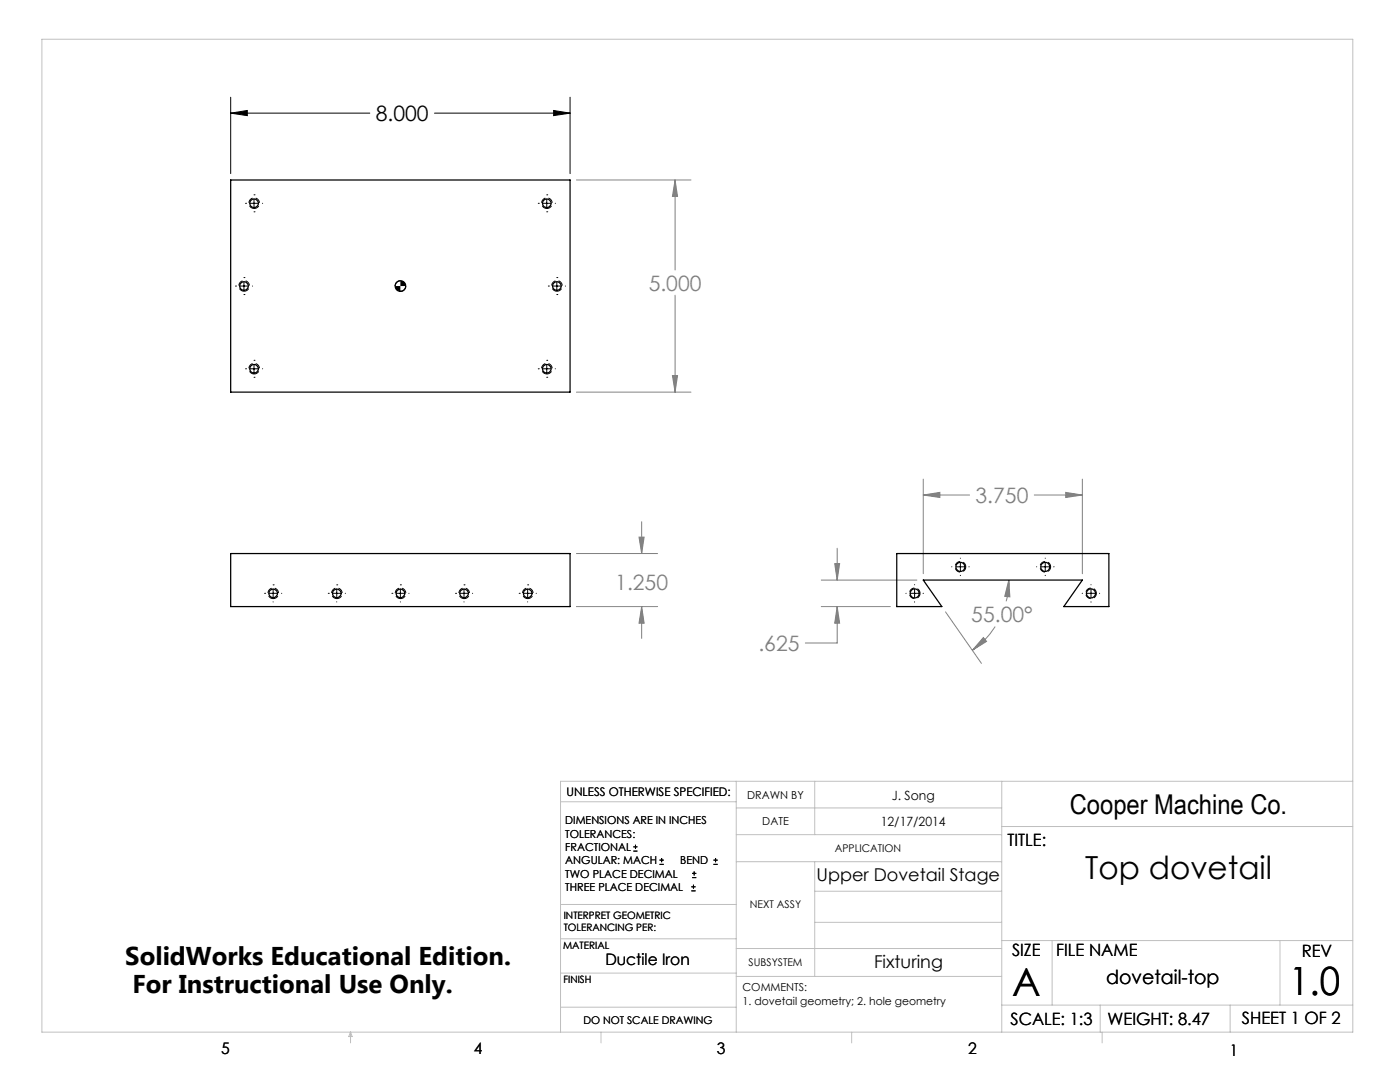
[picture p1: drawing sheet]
<svg xmlns="http://www.w3.org/2000/svg" width="279mm" height="216mm" viewBox="0 0 279 216" stroke-linecap="round" stroke-linejoin="round" font-family="sans-serif">
<g fill="none" stroke="#000" stroke-width=".2">
<path d="M46 19.4v15.2M113.8 19.4v15.2M46 22.6l3.4-.6v1.1zM46 22.6h27.8M50.7 38.9h.1M50.7 39.7v1.7M86.7 22.6h27.1M109.1 38.9h.1M109.1 39.7v1.7M110.5 22l3.3 .6-3.3 .5zM47 57.1h.1M47.8 57.1h1.7"/>
<path d="M48.7 55.4h.1M48.7 58.8h.1M48.7 56.2v1.7M49 40.6h.1M49.8 40.6h1.7M50.4 57.1h.1M50.7 42.3h.1M52.4 40.6h.1M79.9 56a1.07 1.07 0 0 0-1.1 1.1M81 57.1a1.07 1.07 0 0 1-1.1 1M107.4 40.6h.1M108.3 40.6h1.7"/>
<path d="M109.1 42.3h.1M109.4 57.1h.1M110.3 57.1h1.7M110.8 40.6h.1M111.1 55.4h.1M111.1 58.8h.1M111.1 56.2v1.7M112.8 57.1h.1M49 73.6h.1M49.8 73.6h1.7M50.7 71.9h.1M50.7 75.3h.1"/>
<path d="M50.7 72.7v1.7M52.4 73.6h.1M107.4 73.6h.1M108.3 73.6h1.7M109.1 71.9h.1M109.1 75.3h.1M109.1 72.7v1.7M110.8 73.6h.1M52.8 118.4h.1M53.7 118.4h1.7M54.5 116.7h.1M54.5 117.5v1.7"/>
<path d="M56.2 118.4h.1M65.5 118.4h.1M66.4 118.4h1.7M67.2 116.7h.1M67.2 117.5v1.7M68.9 118.4h.1M78.2 118.4h.1M79.1 118.4h1.7M79.9 116.7h.1M79.9 117.5v1.7M81.6 118.4h.1M90.9 118.4h.1"/>
<path d="M91.8 118.4h1.7M92.6 116.7h.1M92.6 117.5v1.7M94.3 118.4h.1M103.6 118.4h.1M104.5 118.4h1.7M105.3 116.7h.1M105.3 117.5v1.7M107 118.4h.1M180.8 118.4h.1M181.7 118.4h1.7M182.5 116.7h.1"/>
<path d="M182.5 117.5v1.7M184.2 118.4h.1M189.9 113.1h.1M190.8 113.1h1.7M191.7 111.4h.1M191.7 112.3v1.6M191.7 114.8v.1M193.4 113.1h.1M206.9 113.1h.1M207.8 113.1h1.6M208.6 111.4h.1M208.6 112.3v1.6"/>
<path d="M208.6 114.8v.1M210.3 113.1h.1M216 118.4h.1M216.9 118.4h1.7M217.7 116.7h.1M217.7 117.5v1.7M219.4 118.4h.1M54.5 120.1h.1M67.2 120.1h.1M79.9 120.1h.1M92.6 120.1h.1M105.3 120.1h.1"/>
<path d="M182.5 120.1v.1M217.7 120.1v.1M126.4 169.8h.8M126.4 169h.8M126.8 168.6v.8M131.6 172.5h.9M131.6 171.6h.9M132 171.2v.8M138 177.8h.8M138 177h.8M138.1 175.1h.9M138.1 174.3h.9"/>
<path d="M138.4 176.5v.8M138.5 173.9v.8M142.4 172.5h.8M142.4 171.6h.8M142.8 171.2v.8"/>
</g>
<g fill="none" stroke="#808080" stroke-width=".2">
<path d="M115 35.9h22.9M134.7 35.9l.5 3.3h-1zM134.7 35.9v18M134.7 58.9v19.3M115 78.2h22.9M134.2 74.9h1l-.5 3.3zM184.3 98.8l3.3-.6v1.1zM184.3 95.6v18.9M184.3 98.8h9.2M206.4 98.8h9.6M212.7 98.2l3.3 .6-3.3 .5zM216 95.6v18.9"/>
<path d="M115 110.5h16.2M127.5 107.2h1.1l-.5 3.3zM128.1 104.1v6.4M163.9 115.7h19.1M166.6 112.5h1l-.5 3.2zM167.1 109.4v6.3M201.3 115.7l.2 3.4-1-.1zM201.3 115.7v1.7l-.5 2.6M115 121h16.2M128.1 121l.5 3.4h-1.1zM128.1 121v6.4M163.9 121h13.8"/>
<path d="M167.1 121l.5 3.4h-1zM167.1 121v7.3h-6.4M188.7 122.1l7.2 10.3M196.3 127.2l.6 .8-2.8 1.8zM198.6 125a17 17 0 0 1-4.5 4.8"/>
</g>
<g fill="none" stroke="#000" stroke-width=".2" stroke-dasharray="1.3 .6" stroke-dashoffset=".2" stroke-linecap="butt">
<path d="M48.7 58.1a1.06 1.06 0 0 1-.9-1.5 1.06 1.06 0 0 1 1.8-.2 1.06 1.06 0 0 1-.7 1.7h-.2M50.7 41.6a1.06 1.06 0 0 1-.9-1.5 1.06 1.06 0 0 1 1.8-.2 1.06 1.06 0 0 1-.7 1.7h-.2M109.1 41.6a1.06 1.06 0 0 1-.9-1.5 1.06 1.06 0 0 1 1.8-.2 1.06 1.06 0 0 1-.7 1.7h-.2M111.2 58.1a1.06 1.06 0 0 1-1-1.5 1.06 1.06 0 0 1 1.8-.2 1.06 1.06 0 0 1-.7 1.7h-.1M50.7 74.6a1.06 1.06 0 0 1-.9-1.5 1.06 1.06 0 0 1 1.8-.1 1.06 1.06 0 0 1-.7 1.6h-.2M109.1 74.6a1.06 1.06 0 0 1-.9-1.5 1.06 1.06 0 0 1 1.8-.1 1.06 1.06 0 0 1-.7 1.6h-.2M54.5 119.4a1.06 1.06 0 0 1-.9-1.5 1.06 1.06 0 0 1 1.8-.1 1.06 1.06 0 0 1-.7 1.6h-.2M67.2 119.4a1.06 1.06 0 0 1-.9-1.5 1.06 1.06 0 0 1 1.8-.1 1.06 1.06 0 0 1-.7 1.6h-.2M79.9 119.4a1.06 1.06 0 0 1-.9-1.5 1.06 1.06 0 0 1 1.8-.1 1.06 1.06 0 0 1-.7 1.6h-.2M92.6 119.4a1.06 1.06 0 0 1-.9-1.5 1.06 1.06 0 0 1 1.8-.1 1.06 1.06 0 0 1-.7 1.6h-.2M105.3 119.4a1.06 1.06 0 0 1-.9-1.5 1.06 1.06 0 0 1 1.8-.1 1.06 1.06 0 0 1-.7 1.6h-.2M183.6 118.4a1.06 1.06 0 0 1-1.5 .9 1.06 1.06 0 0 1-.2-1.8 1.06 1.06 0 0 1 1.7 .7v.2"/>
<path d="M192.7 113.1a1.06 1.06 0 0 1-1.5 .9 1.06 1.06 0 0 1-.1-1.8 1.06 1.06 0 0 1 1.6 .7v.2M209.7 113.1a1.06 1.06 0 0 1-1.6 .9 1.06 1.06 0 0 1-.1-1.8 1.06 1.06 0 0 1 1.7 .7v.2M218.8 118.4a1.06 1.06 0 0 1-1.5 .9 1.06 1.06 0 0 1-.2-1.8 1.06 1.06 0 0 1 1.7 .7v.2"/>
</g>
<g fill="none" stroke="#c0c0c0" stroke-width=".2">
<path d="M8.4 7.8h261.6v198.2h-261.6zM111.9 160h35M146.9 155.9v50.1M162.6 155.9v10.6M199.9 155.9v50.1M270 155.9h-158.1v50.1M146.9 166.5h53M146.9 161.2h53M146.9 171.9h53M162.6 171.9v22.9M162.6 177.8h37.3M199.9 164.9h70.1"/>
<path d="M111.9 194.2h35M111.9 187.3h35M111.9 180.5h35M146.9 189.3h53M146.9 194.8h53M162.6 184h37.3M199.9 187.7h70.1M210 187.7v12.9M255.4 187.7v12.9M70 206v2.1M70 206l.3 .8h-.7zM111.9 201h35"/>
<path d="M119.9 206v2.1M170 206v2.1M199.9 200.6h70.1M219.6 200.6v5.4M220 206v2.1M245.5 200.6v5.4"/>
</g>
<path d="M46 22.6l3.4-.6v1.1zM110.5 22l3.3 .6-3.3 .5z" fill="#000"/>
<path d="M127.5 107.2h1.1l-.5 3.3zM128.1 121l.5 3.4h-1.1zM196.3 127.2l.6 .8-2.8 1.8zM201.3 115.7l.2 3.4-1-.1zM184.3 98.8l3.3-.6v1.1zM212.7 98.2l3.3 .6-3.3 .5zM166.6 112.5h1l-.5 3.2zM167.1 121l.5 3.4h-1zM134.7 35.9l.5 3.3h-1zM134.2 74.9h1l-.5 3.3z" fill="#808080"/>
<path d="M78.8 57.1a1.15 1.15 0 0 0 1.1 1v-1zM79.9 56v1.1h1.1a1.02 1.02 0 0 0-1.1-1.1z" fill="#000"/>
<g fill="none" stroke="#000" stroke-width=".25">
<path d="M46 35.9h67.8v42.3h-67.8zM46 110.5h67.8v10.5h-67.8zM179 110.5h42.3v10.5h-9l3.7-5.3h-31.7l3.7 5.3h-9z"/>
<circle cx="48.7" cy="57.1" r=".85"/>
<circle cx="50.7" cy="40.6" r=".85"/>
<circle cx="79.9" cy="57.1" r="1.06"/>
<circle cx="109.1" cy="40.6" r=".85"/>
<circle cx="111.1" cy="57.1" r=".85"/>
<circle cx="50.7" cy="73.6" r=".85"/>
<circle cx="109.1" cy="73.6" r=".85"/>
<circle cx="54.5" cy="118.4" r=".85"/>
<circle cx="67.2" cy="118.4" r=".85"/>
<circle cx="79.9" cy="118.4" r=".85"/>
<circle cx="92.6" cy="118.4" r=".85"/>
<circle cx="105.3" cy="118.4" r=".85"/>
<circle cx="182.5" cy="118.4" r=".91"/>
<circle cx="191.7" cy="113.1" r=".91"/>
<circle cx="208.6" cy="113.1" r=".91"/>
<circle cx="217.7" cy="118.4" r=".89"/>
</g>
<g font-size="7.8">
<text x="202" y="198.7">A</text>
<text x="257.3" y="198.6">1.0</text>
</g>
<text font-size="6.3" x="216.6" y="175.5">Top dovetail</text>
<text font-size="5.4" x="213.5" y="162.4">Cooper Machine Co.</text>
<g font-size="5.1">
<text x="25" y="192.5">SolidWorks Educational Edition.</text>
<text x="26.4" y="198.1">For Instructional Use Only.</text>
</g>
<text font-size="4.2" x="75" y="24.2">8.000</text>
<g font-size="4.2" fill="#808080">
<text x="129.5" y="58">5.000</text>
<text x="194.7" y="100.4">3.750</text>
<text x="122.8" y="117.7">1.250</text>
<text x="193.8" y="124.1">55.00°</text>
<text x="151.4" y="129.9">.625</text>
</g>
<text font-size="3.9" x="220.8" y="196.3">dovetail-top</text>
<g font-size="3.5">
<text x="162.9" y="175.8">Upper Dovetail Stage</text>
<text x="174.4" y="193.2">Fixturing</text>
</g>
<g font-size="3.4">
<text x="201.1" y="168.8">TITLE:</text>
<text x="202" y="190.8">SIZE</text>
<text x="210.8" y="190.9">FILE NAME</text>
<text x="259.8" y="191">REV</text>
<text x="201.7" y="204.5">SCALE: 1:3</text>
<text x="221" y="204.5">WEIGHT: 8.47</text>
<text x="247.8" y="204.4">SHEET 1 OF 2</text>
</g>
<g font-size="3.2">
<text x="120.8" y="192.5">Ductile Iron</text>
<text x="44.2" y="210.4">5</text>
<text x="94.6" y="210.3">4</text>
<text x="143.1" y="210.4">3</text>
<text x="193.2" y="210.3">2</text>
<text x="245.4" y="210.6">1</text>
</g>
<g font-size="2.5">
<text x="178" y="159.7">J. Song</text>
<text x="175.8" y="164.8">12/17/2014</text>
</g>
<text font-size="2.4" x="113.1" y="158.9">UNLESS OTHERWISE SPECIFIED:</text>
<g font-size="2.2">
<text x="149.1" y="159.4">DRAWN BY</text>
<text x="112.8" y="164.5">DIMENSIONS ARE IN INCHES</text>
<text x="112.8" y="167.1">TOLERANCES:</text>
<text x="152.1" y="164.7">DATE</text>
<text x="112.8" y="169.8">FRACTIONAL</text>
<text x="112.8" y="172.5">ANGULAR: MACH</text>
<text x="135.8" y="172.5">BEND</text>
<text x="112.8" y="175.1">TWO PLACE DECIMAL</text>
<text x="112.8" y="177.8">THREE PLACE DECIMAL</text>
<text x="148.2" y="197.8">COMMENTS:</text>
<text x="148.2" y="200.5">1. dovetail geometry; 2. hole geometry</text>
</g>
<g font-size="2.1">
<text x="166.6" y="170">APPLICATION</text>
<text x="149.7" y="181.2">NEXT ASSY</text>
<text x="149.4" y="192.7">SUBSYSTEM</text>
<text x="116.4" y="204.3">DO NOT SCALE DRAWING</text>
</g>
<g font-size="2">
<text x="112.5" y="183.3">INTERPRET GEOMETRIC</text>
<text x="112.5" y="185.9">TOLERANCING PER:</text>
<text x="112.4" y="189.4">MATERIAL</text>
<text x="112.4" y="196.2">FINISH</text>
</g>
</svg>
